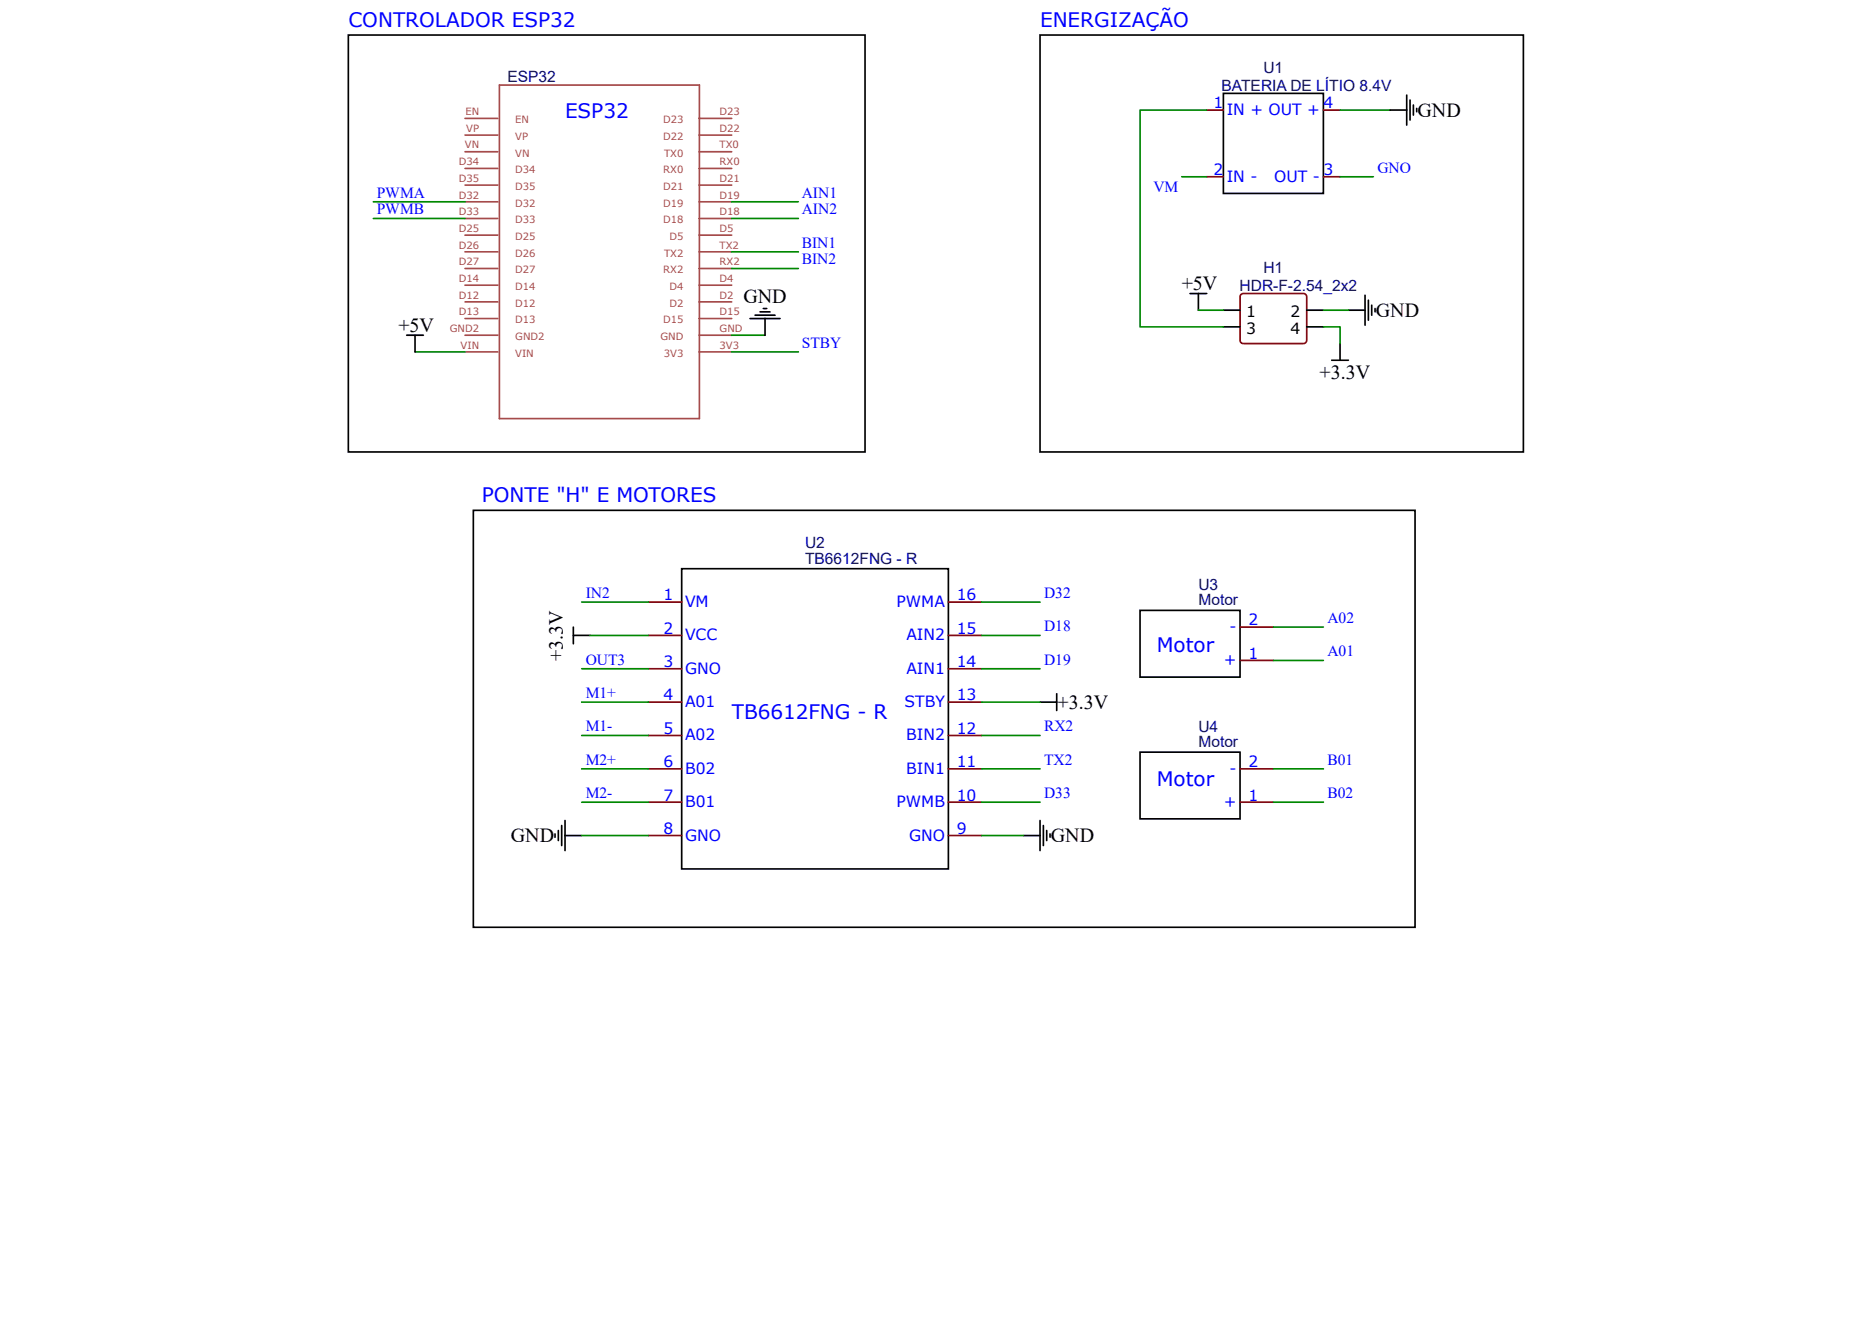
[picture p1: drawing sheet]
<svg xmlns="http://www.w3.org/2000/svg" width="297mm" height="210mm" viewBox="0 0 297 210" stroke-linecap="round" stroke-linejoin="round" font-family="sans-serif">
<g fill="none" stroke="#a54b4b" stroke-width=".26">
<path d="M73.8 18.8h5.2M79.3 13.5h31.7v52.9h-31.7zM110.9 18.8h5.3M73.8 40h5.2M73.8 37.3h5.2M73.8 34.7h5.2M73.8 32h5.2M73.8 29.4h5.2M73.8 26.7h5.2M73.8 24.1h5.2M73.8 21.4h5.2M110.9 40h5.3"/>
<path d="M110.9 37.3h5.3M110.9 34.7h5.3M110.9 32h5.3M110.9 29.4h5.3M110.9 26.7h5.3M110.9 24.1h5.3M110.9 21.4h5.3M73.8 55.8h5.2M73.8 53.2h5.2M73.8 50.5h5.2M73.8 47.9h5.2M73.8 45.2h5.2"/>
<path d="M73.8 42.6h5.2M110.9 55.8h5.3M110.9 53.2h5.3M110.9 50.5h5.3M110.9 47.9h5.3M110.9 45.2h5.3M110.9 42.6h5.3"/>
</g>
<g fill="none" stroke="#800" stroke-width=".26">
<path d="M191.6 17.5h2.6M210.1 17.5h2.6M191.6 28h2.6M210.1 28h2.6M197 46.7l.4-.1h9.5a.53 .53 0 0 1 .5 .5v6.9a.53 .53 0 0 1-.5 .5h-9.5a.53 .53 0 0 1-.6-.5v-6.9zM102.9 95.5h5.3M150.5 95.5h5.3M196.8 99.5h5.3M102.9 100.8h5.3M102.9 106.1h5.3M102.9 111.4h5.3M102.9 116.7h5.3"/>
<path d="M150.5 100.8h5.3M150.5 106.1h5.3M150.5 111.4h5.3M150.5 116.7h5.3M196.8 104.8h5.3M102.9 122h5.3M102.9 127.3h5.3M102.9 132.6h5.3M150.5 122h5.3M150.5 127.3h5.3M150.5 132.6h5.3M196.8 122h5.3"/>
<path d="M196.8 127.3h5.3"/>
</g>
<g fill="none" stroke="#000" stroke-width=".26">
<path d="M55.3 5.6h82v66.1h-82zM165.1 5.6h76.7v66.1h-76.7zM194.2 14.8h15.9v15.9h-15.9zM220.7 17.5h2.6M223.3 15.1v4.7M223.8 15.9v3.2M224.4 16.7v1.6M224.9 17.2v.5M64.6 53.2h2.6M65.9 53.2v2.6M119.1 50.5h4.7M119.9 50h3.1"/>
<path d="M120.6 49.5h1.6M121.2 48.9h.5M121.4 50.5v2.7M188.9 46.6h2.7M190.2 46.6v2.6M194.2 49.2h2.6M194.2 51.9h2.6M207.4 49.2h2.7M207.4 51.9h2.7M211.4 57.2h2.6M212.7 54.5v2.7M214 49.2h2.7"/>
<path d="M216.7 46.8v4.8M217.2 47.6v3.2M217.8 48.4v1.6M218.3 48.9v.6M75.1 81h149.5v66.1h-149.5zM91 99.5v2.6M108.2 90.2h42.3v47.6h-42.3zM181 96.8h15.8v10.6h-15.8zM91 100.8h2.7M165.1 111.4h2.6M167.7 110.1v2.6M181 119.3h15.8v10.6h-15.8z"/>
<path d="M88.1 132.3v.5M88.6 131.8v1.5M89.2 131v3.1M89.7 132.6h2.6M89.7 130.2v4.7M162.5 132.6h2.6M165.1 130.2v4.7M165.6 131v3.1M166.2 131.8v1.5M166.7 132.3v.5"/>
</g>
<g fill="none" stroke="#080" stroke-width=".26">
<path d="M191.6 17.5h-10.6v34.4h13.2M212.7 17.5h8M59.3 32h14.5M59.3 34.7h14.5M116.2 32h10.5M116.2 34.7h10.5M116.2 40h10.5M187.6 28h4M212.7 28h5.3M65.9 55.8h7.9M116.2 55.8h10.5M116.2 42.6h10.5"/>
<path d="M116.2 53.2h5.2M190.2 49.2h4M210.1 51.9h2.6v2.6M210.1 49.2h3.9M92.3 95.5h10.6M155.8 95.5h9.3M202.1 99.5h8M92.3 106.1h10.6M92.3 111.4h10.6M92.3 116.7h10.6M93.7 100.8h9.2M155.8 106.1h9.3"/>
<path d="M155.8 100.8h9.3M155.8 111.4h9.3M155.8 116.7h9.3M202.1 104.8h8M92.3 122h10.6M92.3 127.3h10.6M92.3 132.6h10.6M155.8 122h9.3M155.8 127.3h9.3M155.8 132.6h6.7M202.1 122h8M202.1 127.3h8"/>
</g>
<g font-size="3.2" fill="#00f">
<text x="55.3" y="4.2">CONTROLADOR ESP32</text>
<text x="165.1" y="4.2">ENERGIZAÇÃO</text>
<text x="89.7" y="18.8">ESP32</text>
<text x="76.5" y="79.6">PONTE &quot;H&quot; E MOTORES</text>
<text x="183.6" y="103.5">Motor</text>
<text x="116.2" y="114">TB6612FNG - R</text>
<text x="183.6" y="124.6">Motor</text>
</g>
<g font-size="3.2">
<text x="225" y="18.5">GND</text>
<text x="187.6" y="46">+5V</text>
<text x="63.2" y="52.7">+5V</text>
<text x="118" y="48.1">GND</text>
<text x="218.4" y="50.3">GND</text>
<text x="209.5" y="60.1">+3.3V</text>
<text x="89.4" y="104.9" transform="rotate(-90 89.4 104.9)">+3.3V</text>
<text x="167.9" y="112.4">+3.3V</text>
<text x="81.1" y="133.6">GND</text>
<text x="166.8" y="133.6">GND</text>
</g>
<g font-size="2.5" fill="#000080">
<text x="200.6" y="11.5">U1</text>
<text x="80.5" y="13.1">ESP32</text>
<text x="193.9" y="14.4">BATERIA DE LÍTIO 8.4V</text>
<text x="196.8" y="46.1">HDR-F-2.54_2x2</text>
<text x="200.6" y="43.4">H1</text>
<text x="127.8" y="89.4">TB6612FNG - R</text>
<text x="127.8" y="87">U2</text>
<text x="190.2" y="93.7">U3</text>
<text x="190.2" y="96">Motor</text>
<text x="190.2" y="118.5">Motor</text>
<text x="190.2" y="116.2">U4</text>
</g>
<g font-size="2.5" fill="#00f">
<text x="192.6" y="17.2">1</text>
<text x="210.1" y="17.2">4</text>
<text x="194.7" y="18.3">IN + OUT +</text>
<text x="192.6" y="27.8">2</text>
<text x="194.7" y="28.8">IN -</text>
<text x="202.3" y="28.8">OUT -</text>
<text x="210.1" y="27.8">3</text>
<text x="218.6" y="27.4">GNO</text>
<text x="59.8" y="31.4">PWMA</text>
<text x="59.8" y="34">PWMB</text>
<text x="127.3" y="31.4">AIN1</text>
<text x="127.3" y="34">AIN2</text>
<text x="183.1" y="30.4">VM</text>
<text x="127.3" y="39.3">BIN1</text>
<text x="127.3" y="41.9">BIN2</text>
<text x="127.3" y="55.2">STBY</text>
<text x="93" y="94.9">IN2</text>
<text x="105.3" y="95.2">1</text>
<text x="151.9" y="95.2">16</text>
<text x="165.7" y="94.9">D32</text>
<text x="105.3" y="100.5">2</text>
<text x="108.7" y="96.3">VM</text>
<text x="108.7" y="101.6">VCC</text>
<text x="142.3" y="96.3">PWMA</text>
<text x="143.9" y="101.6">AIN2</text>
<text x="151.9" y="100.5">15</text>
<text x="165.7" y="100.1">D18</text>
<text x="195.2" y="100.3">-</text>
<text x="198.2" y="99.2">2</text>
<text x="210.7" y="98.8">A02</text>
<text x="93" y="105.4">OUT3</text>
<text x="105.3" y="105.8">3</text>
<text x="108.7" y="106.9">GNO</text>
<text x="143.9" y="106.9">AIN1</text>
<text x="151.9" y="105.8">14</text>
<text x="165.7" y="105.4">D19</text>
<text x="194.3" y="105.6">+</text>
<text x="198.2" y="104.5">1</text>
<text x="210.7" y="104.1">A01</text>
<text x="93" y="110.7">M1+</text>
<text x="105.3" y="111.1">4</text>
<text x="108.7" y="112.2">A01</text>
<text x="143.6" y="112.2">STBY</text>
<text x="151.9" y="111.1">13</text>
<text x="93" y="116">M1-</text>
<text x="105.3" y="116.4">5</text>
<text x="108.7" y="117.5">A02</text>
<text x="143.9" y="117.5">BIN2</text>
<text x="151.9" y="116.4">12</text>
<text x="165.7" y="116">RX2</text>
<text x="93" y="121.3">M2+</text>
<text x="105.3" y="121.7">6</text>
<text x="108.7" y="122.8">B02</text>
<text x="143.9" y="122.8">BIN1</text>
<text x="151.9" y="121.7">11</text>
<text x="165.7" y="121.3">TX2</text>
<text x="195.2" y="122.8">-</text>
<text x="198.2" y="121.7">2</text>
<text x="210.7" y="121.3">B01</text>
<text x="93" y="126.6">M2-</text>
<text x="105.3" y="127">7</text>
<text x="108.7" y="128.1">B01</text>
<text x="142.3" y="128.1">PWMB</text>
<text x="151.9" y="127">10</text>
<text x="165.7" y="126.6">D33</text>
<text x="194.3" y="128.1">+</text>
<text x="198.2" y="127">1</text>
<text x="210.7" y="126.6">B02</text>
<text x="105.3" y="132.3">8</text>
<text x="108.7" y="133.4">GNO</text>
<text x="144.3" y="133.4">GNO</text>
<text x="151.9" y="132.3">9</text>
</g>
<g font-size="2.5">
<text x="197.8" y="50.3">1</text>
<text x="197.8" y="52.9">3</text>
<text x="204.9" y="52.9">4</text>
<text x="204.9" y="50.3">2</text>
</g>
<g font-size="1.6" fill="#a54b4b">
<text x="73.8" y="23.6">VN</text>
<text x="73.9" y="18.3">EN</text>
<text x="74" y="20.9">VP</text>
<text x="81.8" y="22.2">VP</text>
<text x="81.8" y="19.6">EN</text>
<text x="105.3" y="22.2">D22</text>
<text x="105.3" y="19.6">D23</text>
<text x="114.2" y="23.6">TX0</text>
<text x="114.2" y="20.9">D22</text>
<text x="114.2" y="18.3">D23</text>
<text x="72.8" y="28.8">D35</text>
<text x="72.8" y="26.2">D34</text>
<text x="81.8" y="27.5">D34</text>
<text x="81.8" y="24.9">VN</text>
<text x="105.3" y="27.5">RX0</text>
<text x="105.4" y="24.9">TX0</text>
<text x="114.2" y="28.8">D21</text>
<text x="114.2" y="26.2">RX0</text>
<text x="72.8" y="34.1">D33</text>
<text x="72.8" y="31.5">D32</text>
<text x="81.8" y="35.4">D33</text>
<text x="81.8" y="32.8">D32</text>
<text x="81.8" y="30.2">D35</text>
<text x="105.3" y="35.4">D18</text>
<text x="105.3" y="32.8">D19</text>
<text x="105.3" y="30.2">D21</text>
<text x="114.2" y="34.1">D18</text>
<text x="114.2" y="31.5">D19</text>
<text x="72.8" y="39.4">D26</text>
<text x="72.8" y="36.8">D25</text>
<text x="81.8" y="40.7">D26</text>
<text x="81.8" y="38.1">D25</text>
<text x="105.4" y="40.7">TX2</text>
<text x="106.3" y="38.1">D5</text>
<text x="114.2" y="39.4">TX2</text>
<text x="114.2" y="36.8">D5</text>
<text x="72.8" y="47.4">D12</text>
<text x="72.8" y="44.7">D14</text>
<text x="72.8" y="42.1">D27</text>
<text x="81.8" y="46">D14</text>
<text x="81.8" y="43.4">D27</text>
<text x="105.3" y="43.4">RX2</text>
<text x="106.3" y="46">D4</text>
<text x="114.2" y="47.4">D2</text>
<text x="114.2" y="44.7">D4</text>
<text x="114.2" y="42.1">RX2</text>
<text x="71.4" y="52.7">GND2</text>
<text x="72.8" y="50">D13</text>
<text x="81.8" y="54">GND2</text>
<text x="81.8" y="51.3">D13</text>
<text x="81.8" y="48.7">D12</text>
<text x="104.9" y="54">GND</text>
<text x="105.3" y="51.3">D15</text>
<text x="106.3" y="48.7">D2</text>
<text x="114.2" y="52.7">GND</text>
<text x="114.2" y="50">D15</text>
<text x="73.1" y="55.3">VIN</text>
<text x="81.8" y="56.6">VIN</text>
<text x="105.4" y="56.6">3V3</text>
<text x="114.2" y="55.3">3V3</text>
</g>
</svg>
